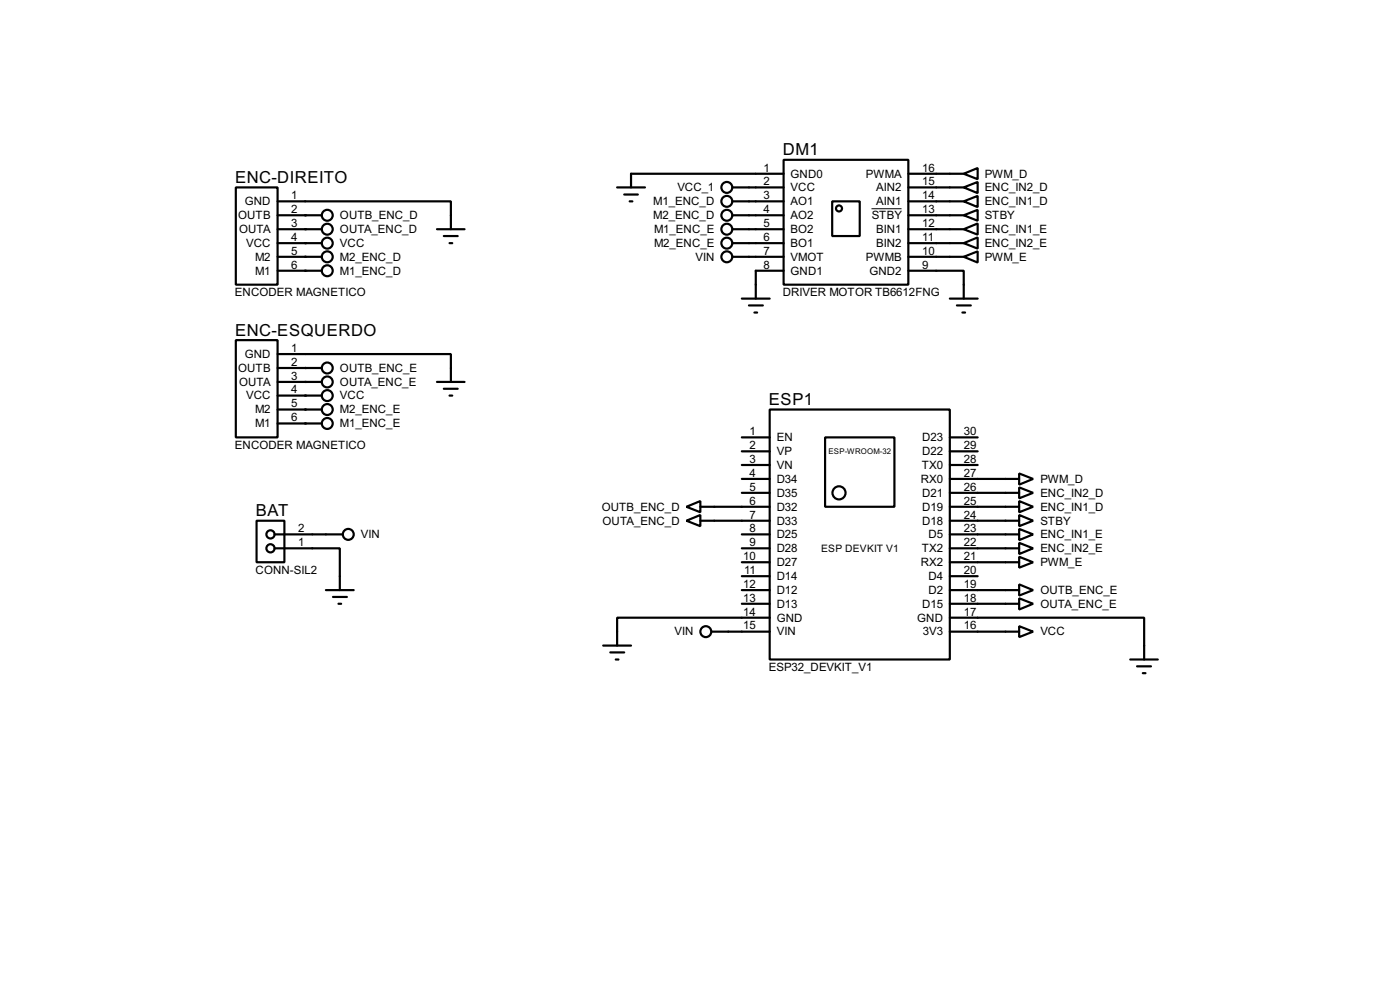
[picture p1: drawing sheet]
<svg xmlns="http://www.w3.org/2000/svg" width="256mm" height="180mm" viewBox="0 0 256 180" stroke-linecap="round" stroke-linejoin="round" font-family="sans-serif">
<g fill="#000">
<circle cx="55.9" cy="39.4" r=".2"/>
<circle cx="55.9" cy="49.6" r=".2"/>
<circle cx="55.9" cy="42" r=".2"/>
<circle cx="55.9" cy="44.5" r=".2"/>
<circle cx="55.9" cy="47" r=".2"/>
<circle cx="55.9" cy="69.9" r=".2"/>
<circle cx="55.9" cy="67.4" r=".2"/>
<circle cx="55.9" cy="72.4" r=".2"/>
<circle cx="55.9" cy="77.5" r=".2"/>
<circle cx="55.9" cy="75" r=".2"/>
</g>
<g fill="none" stroke="#000" stroke-width=".4">
<path d="M43.2 34.3h7.7v17.8h-7.7zM50.9 36.9h31.7v5.1M50.9 39.4h8.1M113.1 34.3h5.1M114.4 35.6h2.5M115.4 36.9h.5M134.2 39.4h9.4M134.2 36.9h9.4M134.2 34.3h9.4M143.6 29.3h22.8v22.8h-22.8zM143.6 31.8h-28v2.5M152.5 36.9h5v6.3h-5z"/>
<path d="M166.4 39.4h10.2M166.4 36.9h10.2M166.4 34.3h10.2M166.4 31.8h10.2M176.6 31.8l2.5-1v2zM176.6 36.9l2.5-1v2zM176.6 34.3l2.5-1v2.1zM176.6 39.4l2.5-1v2zM50.9 42h8.1M50.9 44.5h8.1M50.9 47h8.1M50.9 49.6h8.1"/>
<path d="M80.1 42h5M81.3 43.2h2.6M82.4 44.5h.5M134.2 42h9.4M134.2 44.5h9.4M134.2 47h9.4M135.9 54.7h5.1M137.2 55.9h2.6M138.2 57.2h.5M143.6 49.6h-5.1v5.1M166.4 49.6h10.2v5.1M166.4 42h10.2"/>
<path d="M166.4 44.5h10.2M166.4 47h10.2M174 54.7h5.1M175.3 55.9h2.6M176.3 57.2h.5M176.6 42l2.5-1.1v2.1zM176.6 44.5l2.5-1v2zM176.6 47l2.5-1v2.1zM43.2 62.3h7.7v17.8h-7.7zM50.9 64.8h31.7v5.1M50.9 67.4h8.1M50.9 69.9h8.1"/>
<path d="M50.9 72.4h8.1M50.9 75h8.1M50.9 77.5h8.1M80.1 69.9h5M81.3 71.2h2.6M82.4 72.4h.5M141 75h33v45.7h-33zM47 95.3h5.1v7.6h-5.1zM50.3 97.8h12.5M125.8 95.3l2.5-1v2zM125.8 92.8l2.5-1.1v2.1zM128.3 95.3h12.7"/>
<path d="M128.3 92.8h12.7M135.9 97.8h5.1M135.9 90.2h5.1M135.9 87.7h5.1M135.9 82.6h5.1M135.9 85.1h5.1M135.9 80.1h5.1M151.2 80.1h12.7v12.7h-12.7zM174 97.8h12.7M174 95.3h12.7M174 92.8h12.7M174 90.2h12.7"/>
<path d="M174 87.7h12.7M174 82.6h5.1M174 85.1h5.1M174 80.1h5.1M186.7 99.4l2.6 1-2.6 1zM186.7 96.8l2.6 1-2.6 1.1zM186.7 94.3l2.6 1-2.6 1zM186.7 91.7l2.6 1.1-2.6 1zM186.7 89.2l2.6 1-2.6 1zM186.7 86.7l2.6 1-2.6 1zM50.3 100.4h12v7.6M59.7 108h5.1"/>
<path d="M61 109.3h2.6M62 110.5h.5M110.5 118.2h5.1M111.8 119.4h2.6M130.4 115.6h10.6M135.9 108h5.1M135.9 110.5h5.1M135.9 102.9h5.1M135.9 100.4h5.1M135.9 105.5h5.1M141 113.1h-27.9v5.1M174 113.1h35.6v7.6"/>
<path d="M174 108h12.7M174 110.5h12.7M174 102.9h12.7M174 100.4h12.7M174 115.6h12.7M174 105.5h5.1M186.7 101.9l2.6 1-2.6 1zM186.7 109.5l2.6 1-2.6 1.1zM186.7 107l2.6 1-2.6 1zM186.7 114.6l2.6 1-2.6 1zM112.8 120.7h.5M207.1 120.7h5"/>
<path d="M208.3 122h2.6M209.4 123.2h.5"/>
<circle cx="59.9" cy="39.4" r="1"/>
<circle cx="133.1" cy="36.9" r="1"/>
<circle cx="133.1" cy="34.3" r="1"/>
<circle cx="133.1" cy="39.4" r="1"/>
<circle cx="153.7" cy="38.2" r=".55"/>
<circle cx="59.9" cy="42" r="1"/>
<circle cx="59.9" cy="44.5" r="1"/>
<circle cx="59.9" cy="47" r="1"/>
<circle cx="59.9" cy="49.6" r="1"/>
<circle cx="133.1" cy="42" r="1"/>
<circle cx="133.1" cy="44.5" r="1"/>
<circle cx="133.1" cy="47" r="1"/>
<circle cx="59.9" cy="67.4" r="1"/>
<circle cx="59.9" cy="75" r="1"/>
<circle cx="59.9" cy="72.4" r="1"/>
<circle cx="59.9" cy="69.9" r="1"/>
<circle cx="59.9" cy="77.5" r="1"/>
<circle cx="49.5" cy="97.8" r=".75"/>
<circle cx="63.8" cy="97.8" r="1"/>
<circle cx="153.7" cy="90.2" r="1.2"/>
<circle cx="49.5" cy="100.4" r=".75"/>
<circle cx="129.3" cy="115.6" r="1"/>
</g>
<path d="M159.7 38.2h5.5" fill="none" stroke="#000" stroke-width=".18"/>
<g font-size="3.4">
<text x="143.4" y="28.5">DM1</text>
<text x="43.1" y="33.5">ENC-DIREITO</text>
<text x="43.1" y="61.4">ENC-ESQUERDO</text>
<text x="140.9" y="74.1">ESP1</text>
<text x="46.9" y="94.5">BAT</text>
</g>
<g font-size="2.4">
<text x="124.1" y="35">VCC_1</text>
<text x="139.9" y="31.4">1</text>
<text x="139.9" y="33.9">2</text>
<text x="144.8" y="32.5">GND0</text>
<text x="144.8" y="35">VCC</text>
<text x="158.6" y="32.5">PWMA</text>
<text x="160.5" y="35">AIN2</text>
<text x="169" y="31.4">16</text>
<text x="169" y="33.9">15</text>
<text x="180.4" y="32.5">PWM_D</text>
<text x="180.4" y="35">ENC_IN2_D</text>
<text x="43.6" y="40.1">OUTB</text>
<text x="44.8" y="37.6">GND</text>
<text x="53.4" y="36.5">1</text>
<text x="53.4" y="39">2</text>
<text x="53.4" y="41.6">3</text>
<text x="62.3" y="40.1">OUTB_ENC_D</text>
<text x="119.7" y="40.1">M2_ENC_D</text>
<text x="119.7" y="37.6">M1_ENC_D</text>
<text x="139.9" y="36.5">3</text>
<text x="139.9" y="39">4</text>
<text x="139.9" y="41.6">5</text>
<text x="144.8" y="37.6">AO1</text>
<text x="144.8" y="40.1">AO2</text>
<text x="159.7" y="40.1">STBY</text>
<text x="160.5" y="37.6">AIN1</text>
<text x="169" y="36.5">14</text>
<text x="169" y="39">13</text>
<text x="169" y="41.6">12</text>
<text x="180.4" y="37.6">ENC_IN1_D</text>
<text x="180.4" y="40.1">STBY</text>
<text x="43.8" y="42.7">OUTA</text>
<text x="45.1" y="45.2">VCC</text>
<text x="46.7" y="47.7">M2</text>
<text x="53.4" y="44.1">4</text>
<text x="53.4" y="46.6">5</text>
<text x="62.3" y="42.7">OUTA_ENC_D</text>
<text x="62.3" y="45.2">VCC</text>
<text x="62.3" y="47.7">M2_ENC_D</text>
<text x="119.8" y="42.7">M1_ENC_E</text>
<text x="119.8" y="45.2">M2_ENC_E</text>
<text x="127.4" y="47.7">VIN</text>
<text x="139.9" y="44.1">6</text>
<text x="139.9" y="46.6">7</text>
<text x="144.8" y="42.7">BO2</text>
<text x="144.8" y="45.2">BO1</text>
<text x="144.8" y="47.7">VMOT</text>
<text x="158.6" y="47.7">PWMB</text>
<text x="160.5" y="42.7">BIN1</text>
<text x="160.5" y="45.2">BIN2</text>
<text x="169" y="44.1">11</text>
<text x="169" y="46.6">10</text>
<text x="180.4" y="42.7">ENC_IN1_E</text>
<text x="180.4" y="45.2">ENC_IN2_E</text>
<text x="180.4" y="47.7">PWM_E</text>
<text x="46.7" y="50.3">M1</text>
<text x="53.4" y="49.2">6</text>
<text x="62.3" y="50.3">M1_ENC_D</text>
<text x="139.9" y="49.2">8</text>
<text x="144.8" y="50.3">GND1</text>
<text x="159.3" y="50.3">GND2</text>
<text x="169" y="49.2">9</text>
<text x="43" y="54.2">ENCODER MAGNETICO</text>
<text x="143.4" y="54.2">DRIVER MOTOR TB6612FNG</text>
<text x="44.8" y="65.5">GND</text>
<text x="53.4" y="64.4">1</text>
<text x="43.6" y="68.1">OUTB</text>
<text x="43.8" y="70.6">OUTA</text>
<text x="53.4" y="67">2</text>
<text x="53.4" y="69.5">3</text>
<text x="53.4" y="72">4</text>
<text x="62.3" y="68.1">OUTB_ENC_E</text>
<text x="62.3" y="70.6">OUTA_ENC_E</text>
<text x="45.1" y="73.1">VCC</text>
<text x="46.7" y="75.7">M2</text>
<text x="53.4" y="74.6">5</text>
<text x="53.4" y="77.1">6</text>
<text x="62.3" y="73.1">VCC</text>
<text x="62.3" y="75.7">M2_ENC_E</text>
<text x="43" y="82.2">ENCODER MAGNETICO</text>
<text x="46.7" y="78.2">M1</text>
<text x="62.3" y="78.2">M1_ENC_E</text>
<text x="137.3" y="82.2">2</text>
<text x="137.3" y="79.7">1</text>
<text x="142.3" y="83.3">VP</text>
<text x="142.3" y="80.8">EN</text>
<text x="168.9" y="83.3">D22</text>
<text x="168.9" y="80.8">D23</text>
<text x="176.6" y="82.2">29</text>
<text x="176.6" y="79.7">30</text>
<text x="137.3" y="87.3">4</text>
<text x="137.3" y="84.7">3</text>
<text x="137.3" y="89.8">5</text>
<text x="142.3" y="88.4">D34</text>
<text x="142.3" y="85.8">VN</text>
<text x="168.7" y="88.4">RX0</text>
<text x="168.9" y="85.8">TX0</text>
<text x="176.6" y="87.3">27</text>
<text x="176.6" y="84.7">28</text>
<text x="176.6" y="89.8">26</text>
<text x="190.6" y="88.4">PWM_D</text>
<text x="110.2" y="93.5">OUTB_ENC_D</text>
<text x="137.3" y="92.4">6</text>
<text x="137.3" y="94.9">7</text>
<text x="142.3" y="93.5">D32</text>
<text x="142.3" y="90.9">D35</text>
<text x="168.9" y="93.5">D19</text>
<text x="168.9" y="90.9">D21</text>
<text x="176.6" y="92.4">25</text>
<text x="176.6" y="94.9">24</text>
<text x="190.6" y="93.5">ENC_IN1_D</text>
<text x="190.6" y="90.9">ENC_IN2_D</text>
<text x="54.7" y="100">1</text>
<text x="54.7" y="97.4">2</text>
<text x="66.1" y="98.5">VIN</text>
<text x="110.4" y="96">OUTA_ENC_D</text>
<text x="137.3" y="97.4">8</text>
<text x="137.3" y="100">9</text>
<text x="142.3" y="98.5">D25</text>
<text x="142.3" y="96">D33</text>
<text x="142.3" y="101.1">D28</text>
<text x="168.9" y="101.1">TX2</text>
<text x="168.9" y="96">D18</text>
<text x="170.1" y="98.5">D5</text>
<text x="176.6" y="97.4">23</text>
<text x="176.6" y="100">22</text>
<text x="190.6" y="101.1">ENC_IN2_E</text>
<text x="190.6" y="98.5">ENC_IN1_E</text>
<text x="190.6" y="96">STBY</text>
<text x="46.8" y="105">CONN-SIL2</text>
<text x="136.2" y="102.5">10</text>
<text x="136.2" y="107.6">12</text>
<text x="136.3" y="105.1">11</text>
<text x="142.3" y="103.6">D27</text>
<text x="142.3" y="106.2">D14</text>
<text x="168.7" y="103.6">RX2</text>
<text x="170.1" y="106.2">D4</text>
<text x="176.6" y="102.5">21</text>
<text x="176.6" y="107.6">19</text>
<text x="176.6" y="105.1">20</text>
<text x="190.6" y="103.6">PWM_E</text>
<text x="136.2" y="110.1">13</text>
<text x="136.2" y="112.7">14</text>
<text x="142.3" y="108.7">D12</text>
<text x="142.3" y="111.2">D13</text>
<text x="142.3" y="113.8">GND</text>
<text x="168" y="113.8">GND</text>
<text x="168.9" y="111.2">D15</text>
<text x="170.1" y="108.7">D2</text>
<text x="176.6" y="110.1">18</text>
<text x="176.6" y="112.7">17</text>
<text x="190.6" y="111.2">OUTA_ENC_E</text>
<text x="190.6" y="108.7">OUTB_ENC_E</text>
<text x="123.6" y="116.3">VIN</text>
<text x="136.2" y="115.2">15</text>
<text x="142.3" y="116.3">VIN</text>
<text x="169.1" y="116.3">3V3</text>
<text x="176.6" y="115.2">16</text>
<text x="190.6" y="116.3">VCC</text>
<text x="140.8" y="122.8">ESP32_DEVKIT_V1</text>
</g>
<text font-size="2.1" x="150.4" y="101">ESP DEVKIT V1</text>
<text font-size="1.6" x="151.8" y="83.1">ESP-WROOM-32</text>
</svg>
